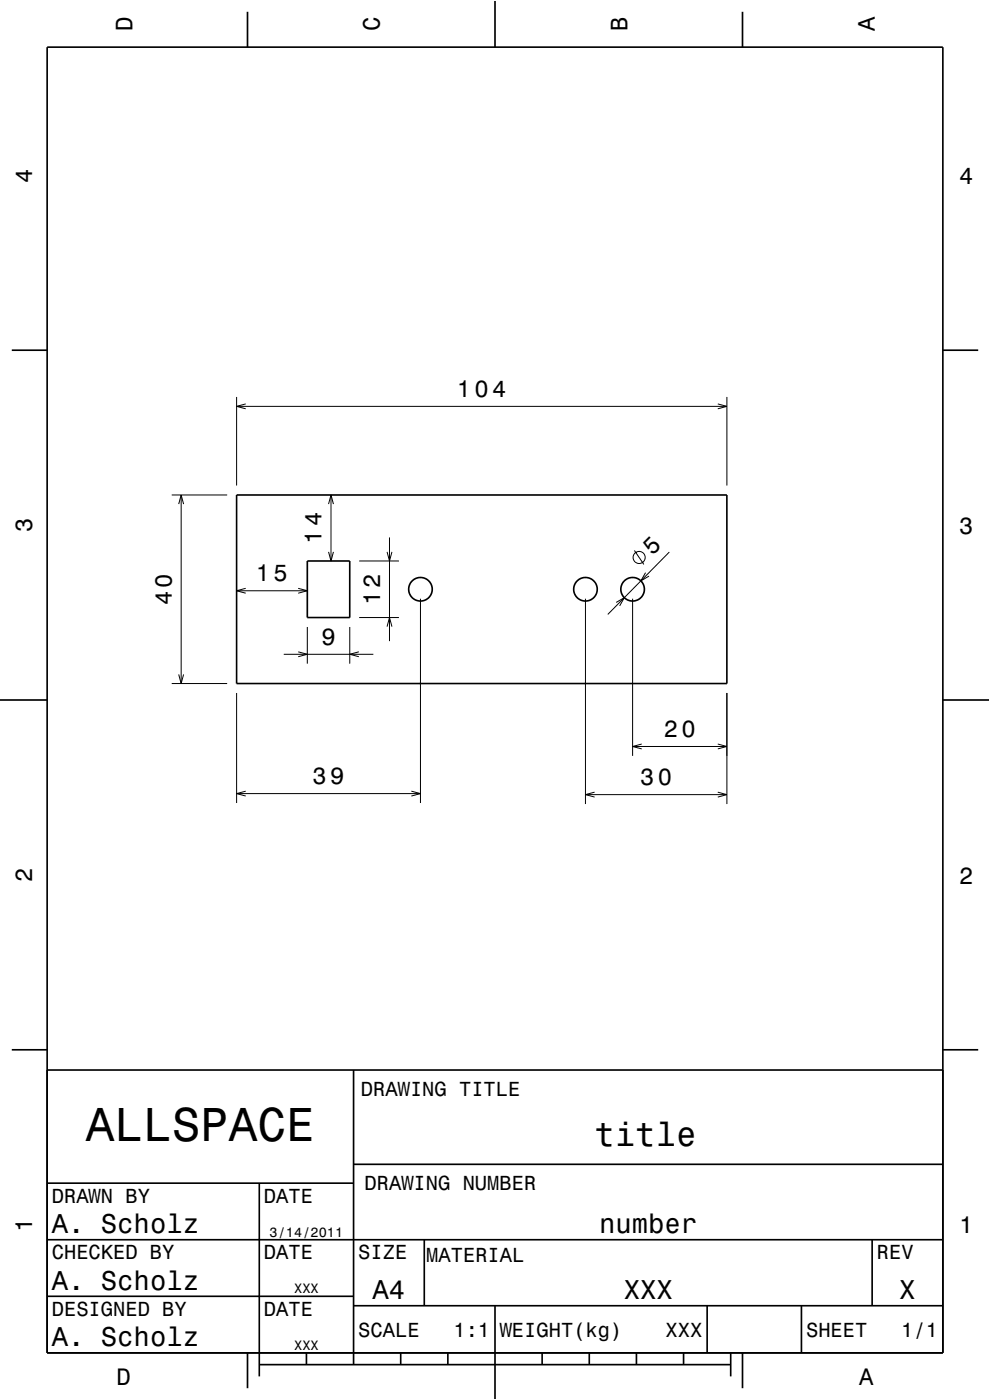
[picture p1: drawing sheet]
<svg xmlns="http://www.w3.org/2000/svg" width="210mm" height="297mm" viewBox="0 0 210 297" stroke-linecap="round" stroke-linejoin="round" font-family="sans-serif">
<g fill="none" stroke="#000" stroke-width=".21">
<path d="M50.2 84.2v18.8M50.2 86.2h104M52.1 85.7l-1.9 .5 1.9 .5M152.3 85.7l1.9 .5-1.9 .5M154.2 84.2v18.8M36.4 105h11.8M37.9 106.9l.5-1.9 .5 1.9M38.4 105v40M69.7 117.1l.5 1.9 .5-1.9M69.7 106.9l.5-1.9 .5 1.9M70.2 105v14M76.2 119h8.4"/>
<path d="M82.1 117.1l.5 1.9 .5-1.9M82.6 114v22M134.6 116.8l2 2.9M142 117.1l-13.1 13.2M50.2 125.3h15M52.1 124.8l-1.9 .5 1.9 .5M60.2 138.8h19M63.3 138.3l1.9 .5-1.9 .5M63.3 124.8l1.9 .5-1.9 .5M65.2 133v7.8M74.2 133v7.8M76.1 138.3l-1.9 .5 1.9 .5"/>
<path d="M76.2 131h8.4M82.1 132.9l.5-1.9 .5 1.9M89.2 127v43.4M124.2 127v43.6M130.7 127.8l1.7-1-1 1.7M134.2 127v33.4M136.9 121.5l-1 1.7 1.8-1M36.4 145h11.8M37.9 143.1l.5 1.9 .5-1.9M50.2 147v23.4M134.2 158.4h20M136.1 157.8l-1.9 .6 1.9 .5"/>
<path d="M152.3 157.8l1.9 .6-1.9 .5M154.2 147v23.6M50.2 168.4h39M52.1 167.8l-1.9 .6 1.9 .5M87.3 167.8l1.9 .6-1.9 .5M124.2 168.6h30M126.1 168.1l-1.9 .5 1.9 .5M152.3 168.1l1.9 .5-1.9 .5"/>
<circle cx="135.6" cy="118.3" r="1.28"/>
</g>
<g fill="none" stroke="#000" stroke-width=".35">
<path d="M10 10h190v277h-190zM52.5 2.5v7.5M105 0v10M157.5 2.5v7.5M2.5 74.3h7.5M200 74.3h7.5M50.2 105h104v40h-104zM65.2 119h9v12h-9zM0 148.5h10M200 148.5h10M2.5 222.7h7.5M10 227h190"/>
<path d="M75 227v62.5M200 222.7h7.5M10 251h65M55 251v41M75 247h125M10 275h65M10 263h190M75 277h125M90 263v14M105 277v20M150 277v10M170 277v10"/>
<path d="M185 263v14M52.5 287v7.5M55 289.5h100M65 287v2.5M85 287v2.5M95 287v2.5M115 287v2.5M125 287v2.5M135 287v2.5M145 287v2.5M155 287v5M157.5 287v7.5"/>
<circle cx="89.2" cy="125" r="2.5"/>
<circle cx="124.2" cy="125" r="2.5"/>
<circle cx="134.2" cy="125" r="2.5"/>
</g>
<path d="M0 0h210v297h-210" fill="none" stroke="#fff" stroke-width=".21"/>
<text font-size="10.1" x="18.2" y="242">ALLSPACE</text>
<text font-size="7.2" x="126.1" y="243">title</text>
<g font-size="5.8">
<text x="11" y="261.6">A. Scholz</text>
<text x="127.1" y="261.6">number</text>
<text x="11" y="273.6">A. Scholz</text>
<text x="79" y="275.6">A4</text>
<text x="132.3" y="275.6">XXX</text>
<text x="190.8" y="275.6">X</text>
<text x="11" y="285.6">A. Scholz</text>
</g>
<g font-size="5">
<text x="28.1" y="6.5" transform="rotate(-90 28.1 6.5)">D</text>
<text x="80.6" y="6.5" transform="rotate(-90 80.6 6.5)">C</text>
<text x="133.1" y="6.5" transform="rotate(-90 133.1 6.5)">B</text>
<text x="185.6" y="6.5" transform="rotate(-90 185.6 6.5)">A</text>
<text x="6.8" y="38.7" transform="rotate(-90 6.8 38.7)">4</text>
<text x="203.5" y="39">4</text>
<text x="96.9" y="84.2">104</text>
<text x="6.8" y="112.9" transform="rotate(-90 6.8 112.9)">3</text>
<text x="203.5" y="113.2">3</text>
<text x="68.2" y="115.4" transform="rotate(-90 68.2 115.4)">14</text>
<text x="138.4" y="117.9" transform="rotate(-45 138.4 117.9)">5</text>
<text x="54.3" y="123.3">15</text>
<text x="36.4" y="128.4" transform="rotate(-90 36.4 128.4)">40</text>
<text x="80.6" y="128.4" transform="rotate(-90 80.6 128.4)">12</text>
<text x="68.2" y="136.8">9</text>
<text x="140.8" y="156.4">20</text>
<text x="66.3" y="166.4">39</text>
<text x="135.8" y="166.6">30</text>
<text x="6.8" y="187.1" transform="rotate(-90 6.8 187.1)">2</text>
<text x="203.5" y="187.4">2</text>
<text x="6.8" y="261.3" transform="rotate(-90 6.8 261.3)">1</text>
<text x="203.5" y="261.6">1</text>
<text x="24.7" y="293.8">D</text>
<text x="182.2" y="293.8">A</text>
</g>
<g font-size="4.3">
<text x="76.6" y="232.4">DRAWING TITLE</text>
<text x="11" y="255.2">DRAWN BY</text>
<text x="56" y="255.2">DATE</text>
<text x="77.3" y="252.4">DRAWING NUMBER</text>
<text x="11" y="267.2">CHECKED BY</text>
<text x="56" y="267.2">DATE</text>
<text x="76" y="267.2">SIZE</text>
<text x="90.4" y="267.7">MATERIAL</text>
<text x="186" y="267.2">REV</text>
<text x="11" y="279.2">DESIGNED BY</text>
<text x="56" y="279.2">DATE</text>
<text x="76" y="283.6">SCALE</text>
<text x="96.2" y="283.6">1:1</text>
<text x="106" y="283.6">WEIGHT(kg)</text>
<text x="141.2" y="283.6">XXX</text>
<text x="171" y="283.6">SHEET</text>
<text x="191.2" y="283.6">1/1</text>
</g>
<g font-size="2.9">
<text x="57.2" y="262.3">3/14/2011</text>
<text x="62.4" y="274.3">XXX</text>
<text x="62.4" y="286.3">XXX</text>
</g>
</svg>
